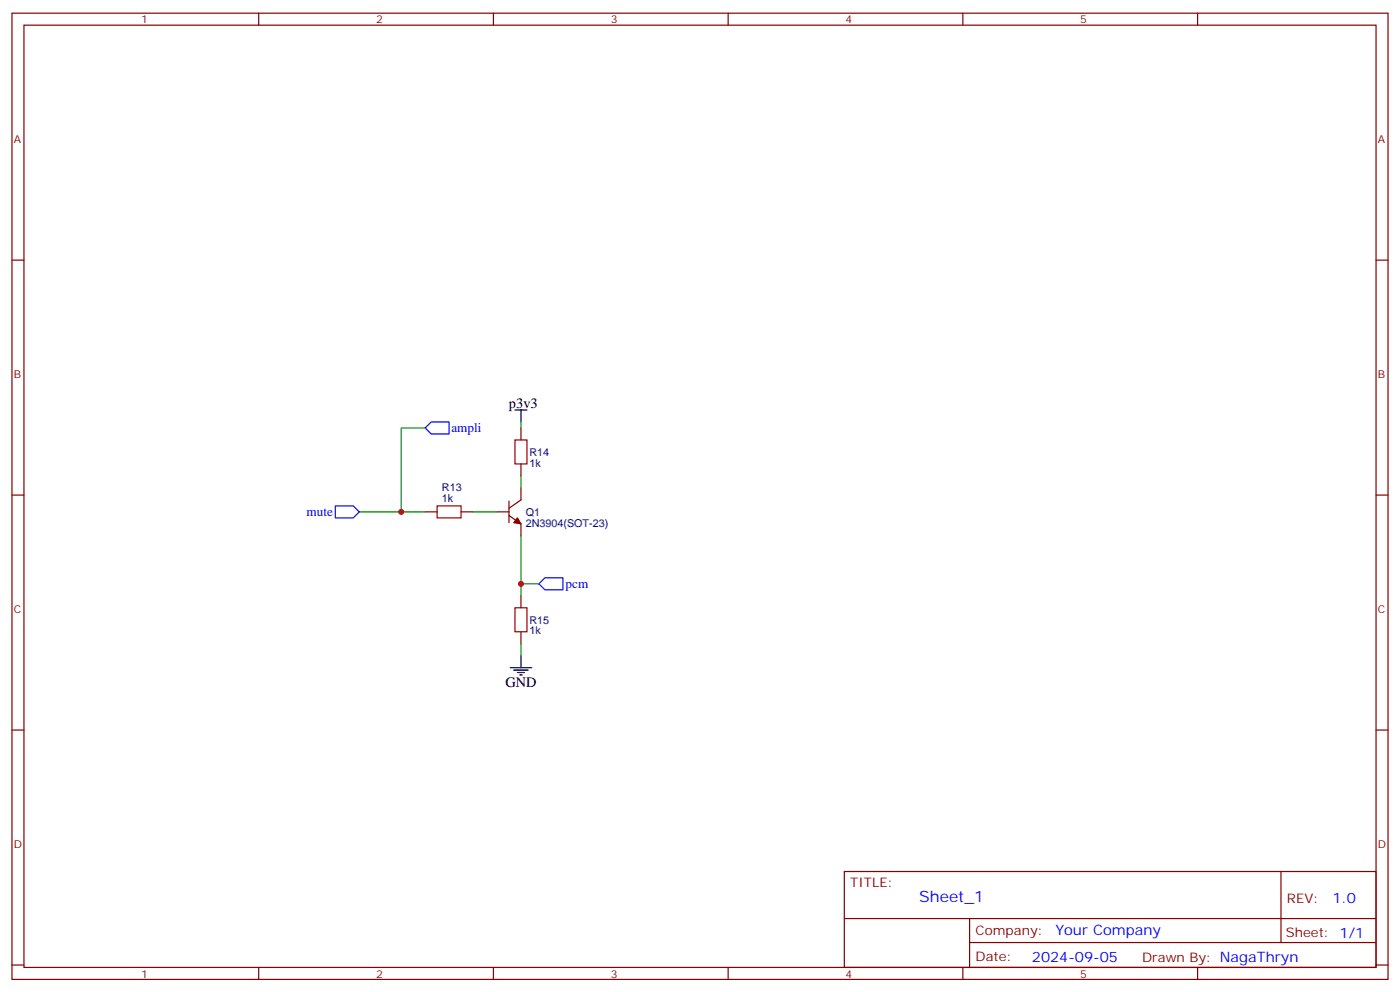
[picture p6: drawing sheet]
<svg xmlns="http://www.w3.org/2000/svg" width="412mm" height="292mm" viewBox="0 0 412 292" stroke-linecap="round" stroke-linejoin="round" font-family="sans-serif">
<g fill="none" stroke="#870000" stroke-width=".35">
<path d="M3.5 3.9h405.4v284.3h-405.4zM7.1 7.4h398.2v277.3h-398.2zM76.2 3.9v3.5M145.3 3.9v3.5M214.5 3.9v3.5M283.6 3.9v3.5M352.8 3.9v3.5M3.5 76.6h3.6M405.3 76.6h3.6M153.5 125.9v3.6M153.5 136.5v3.6M3.5 145.7h3.6"/>
<path d="M125.2 150.6h3.6M135.8 150.6h3.5M146.4 150.6h3.5M149.9 151.7l3.6 2.5v3.5M149.9 147.5v6.3M153.5 143.6v3.5l-3.6 2.5M405.3 145.7h3.6M153.5 175.3v3.6M153.5 185.9v3.5M3.5 214.8h3.6M405.3 214.8h3.6M248.7 256.5h156.6v28.2h-156.6z"/>
<path d="M377.3 256.5v20.9M248.7 270.3h156.5M285.6 277.4h119.6M285.6 270.3v14.1M3.5 284h3.6M76.2 284.7v3.5M145.3 284.7v3.5M214.5 284.7v3.5M283.6 284.7v3.5M352.8 284.7v3.5M405.3 284h3.6"/>
</g>
<path d="M151.7 129.5h3.5v7h-3.5zM128.8 148.9h7v3.5h-7zM151.7 178.9h3.5v7h-3.5z" fill="none" stroke="#a10000" stroke-width=".35"/>
<path d="M125.2 125.9l1.8-1.7h5.3v3.5h-5.3zM98.8 148.9h5.3l1.7 1.7-1.7 1.8h-5.3zM158.7 171.8l1.8-1.8h5.3v3.6h-5.3z" fill="none" stroke="#00f" stroke-width=".35"/>
<path d="M125.2 125.9h-7v24.7M153.5 124.2v1.7M105.8 150.6h19.4M139.3 150.6h7.1M153.5 157.7v14.1h5.2M153.5 140.1v3.5M153.5 171.8v3.5M153.5 189.4v3.6" fill="none" stroke="#008700" stroke-width=".35"/>
<path d="M152.4 152.4l1.1 1.8-2.2-.4z" fill="#870000" stroke="#870000" stroke-width=".35"/>
<path d="M151.7 120.6h3.5M153.5 120.6v3.6M150.3 196.5h6.3M151.3 197.2h4.3M152.4 197.9h2.1M153.1 198.6h.7M153.5 193v3.5" fill="none" stroke="#000" stroke-width=".35"/>
<g fill="#c00">
<circle cx="118.2" cy="150.6" r=".88"/>
<circle cx="153.5" cy="171.8" r=".88"/>
</g>
<text font-size="4.6" fill="#00f" x="270.8" y="265.5">Sheet_1</text>
<g font-size="4.2">
<text x="149.9" y="119.9">p3v3</text>
<text x="148.9" y="202.1">GND</text>
</g>
<g font-size="4.2" fill="#00f">
<text x="392.5" y="265.7">1.0</text>
<text x="310.9" y="275.3">Your Company</text>
<text x="304" y="283.1">2024-09-05</text>
</g>
<g font-size="3.9" fill="#00f">
<text x="133" y="127.1">ampli</text>
<text x="90.3" y="151.9">mute</text>
<text x="166.6" y="173">pcm</text>
</g>
<g font-size="3.9" fill="#800">
<text x="250.5" y="261.1">TITLE:</text>
<text x="379.1" y="265.7">REV:</text>
<text x="287.4" y="275.3">Company:</text>
<text x="378.7" y="275.9">Sheet: 1/1</text>
<text x="287.4" y="282.9">Date:</text>
<text x="336.4" y="283">Drawn By: NagaThryn</text>
</g>
<g font-size="3.2" fill="#800">
<text x="41.6" y="6.9">1</text>
<text x="110.8" y="6.9">2</text>
<text x="179.9" y="6.9">3</text>
<text x="249.1" y="6.9">4</text>
<text x="318.2" y="6.9">5</text>
<text x="4.1" y="42">A</text>
<text x="405.9" y="42">A</text>
<text x="4.1" y="111.1">B</text>
<text x="405.9" y="111.1">B</text>
<text x="4.1" y="180.3">C</text>
<text x="405.9" y="180.3">C</text>
<text x="4.1" y="249.4">D</text>
<text x="405.9" y="249.4">D</text>
<text x="41.6" y="287.7">1</text>
<text x="110.8" y="287.7">2</text>
<text x="179.9" y="287.7">3</text>
<text x="249.1" y="287.7">4</text>
<text x="318.2" y="287.7">5</text>
</g>
<g font-size="3.2" fill="#000080">
<text x="155.9" y="137.3">1k</text>
<text x="155.9" y="134.2">R14</text>
<text x="130.2" y="147.8">1k</text>
<text x="130.2" y="144.6">R13</text>
<text x="154.9" y="155">2N3904(SOT-23)</text>
<text x="154.9" y="151.8">Q1</text>
<text x="155.9" y="183.6">R15</text>
<text x="155.9" y="186.7">1k</text>
</g>
</svg>
